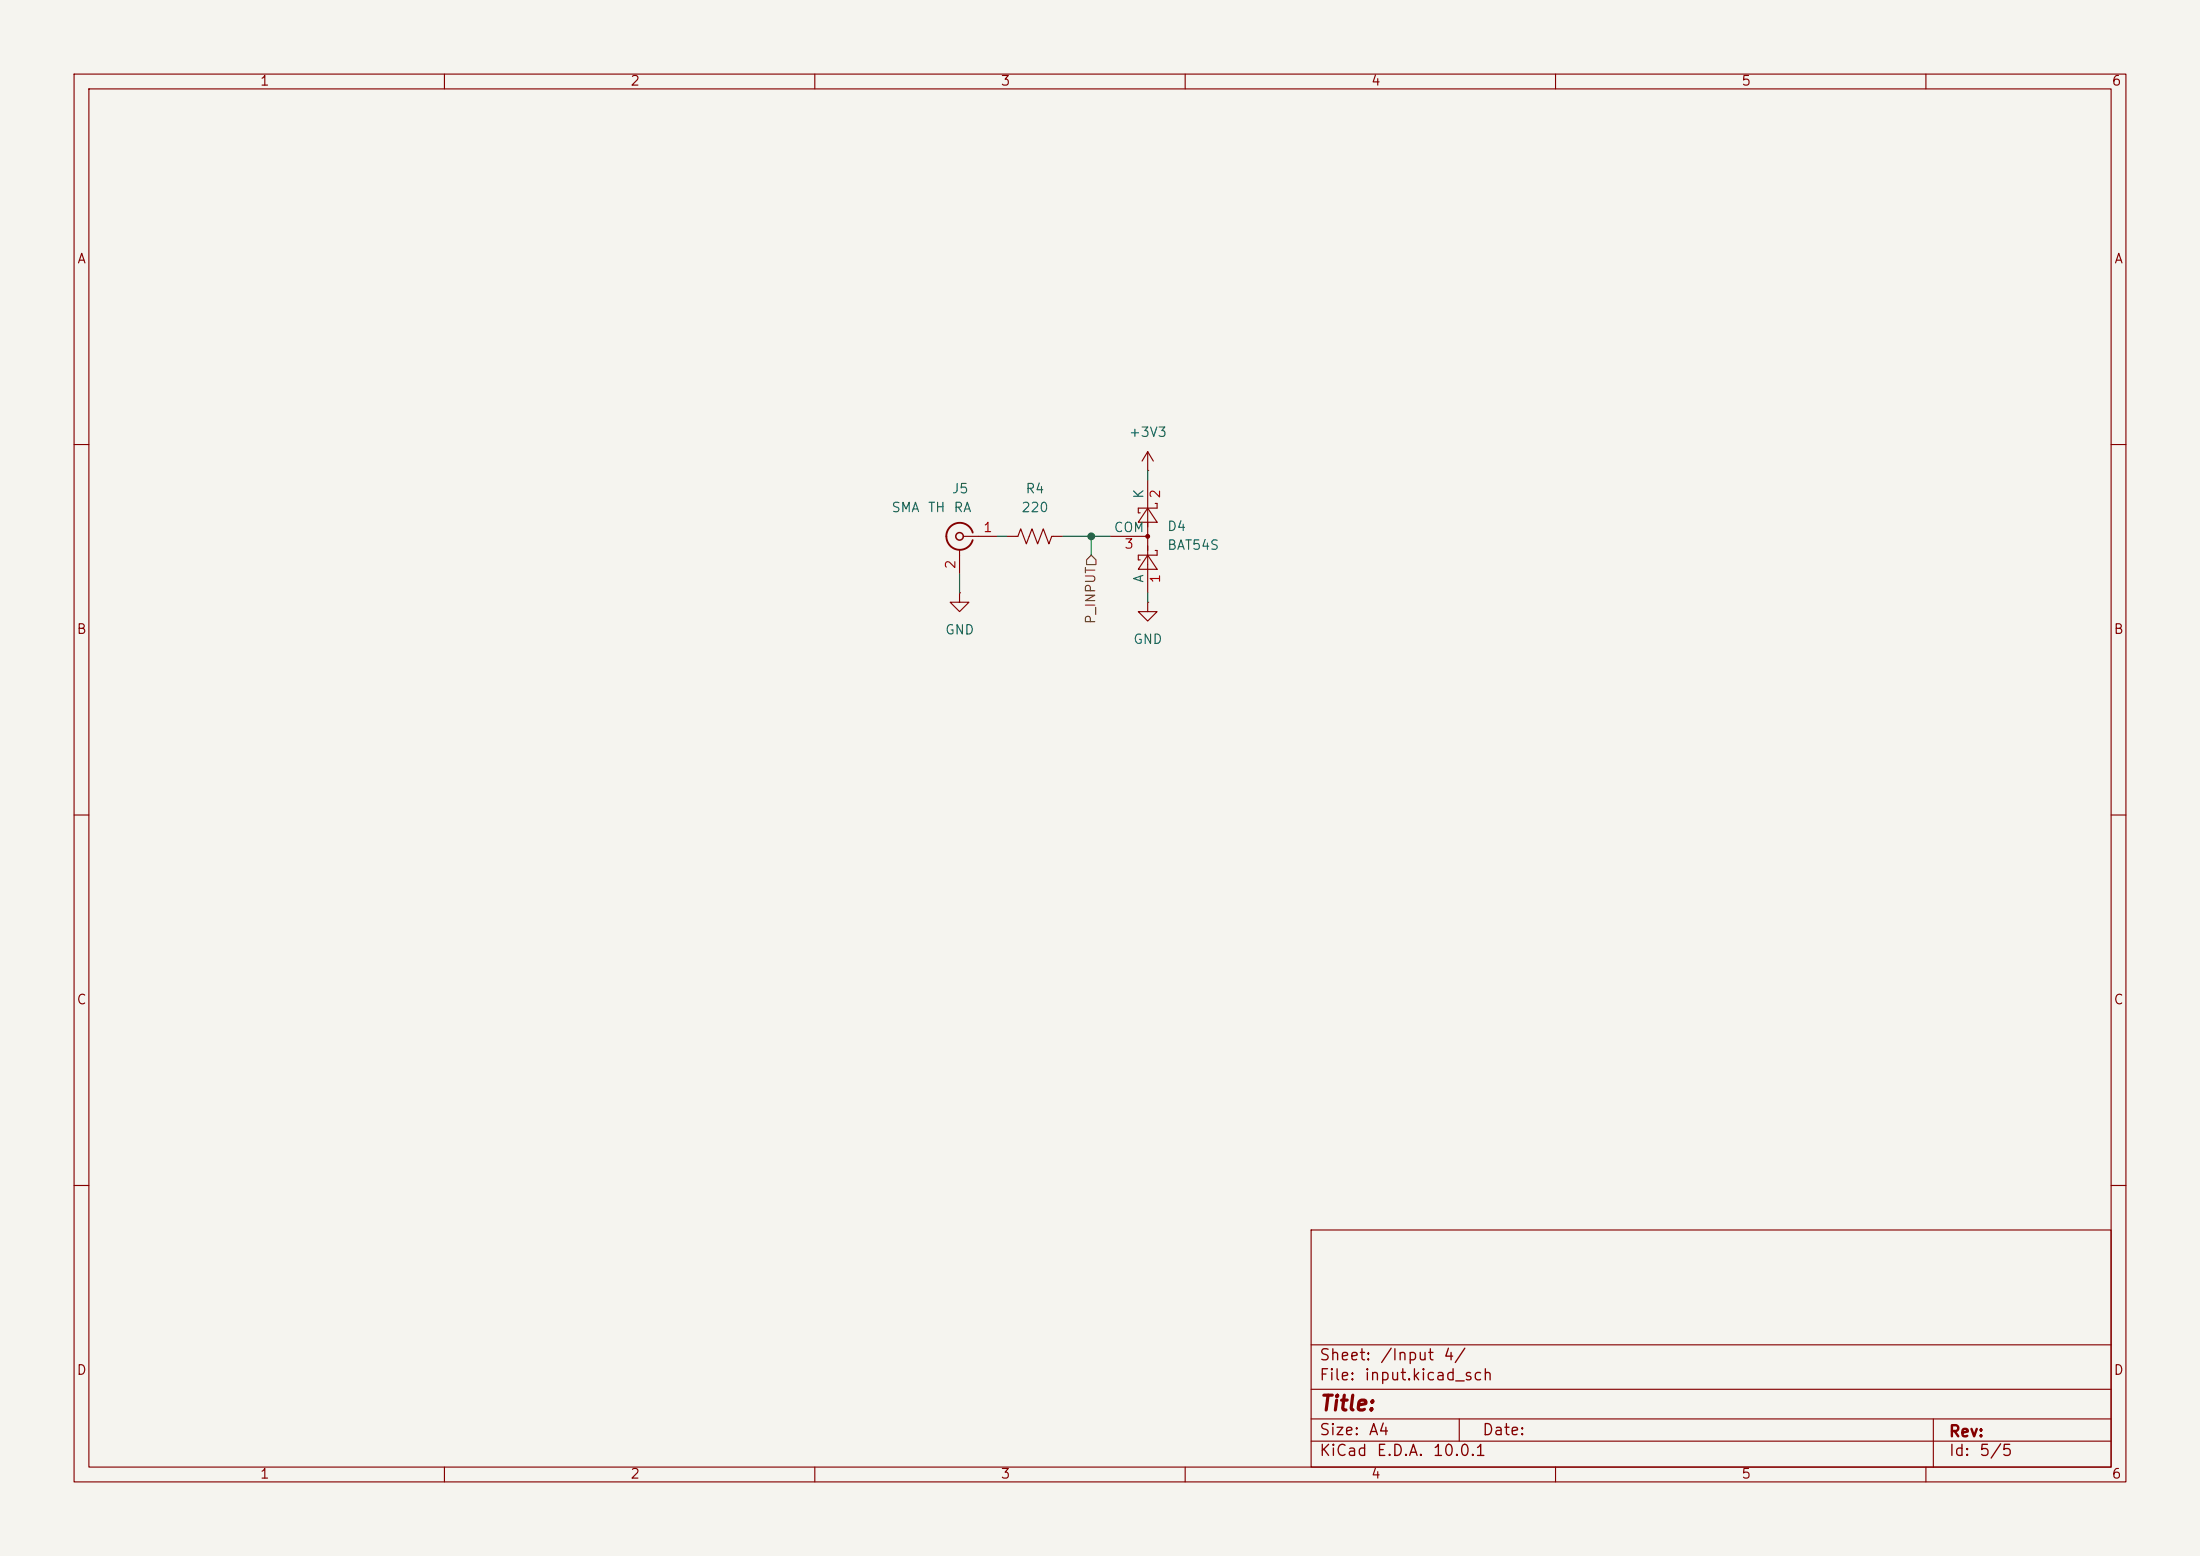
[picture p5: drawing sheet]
<svg xmlns="http://www.w3.org/2000/svg" width="297mm" height="210mm" viewBox="0 0 297 210" stroke-linecap="round" stroke-linejoin="round" font-family="sans-serif">
<path d="M0 0h297v210h-297z" fill="#f5f4ef" stroke="#f5f4ef" stroke-width=".14"/>
<g fill="none" stroke="#840000" stroke-width=".15">
<path d="M10 10h277v190h-277zM12 12h273v186h-273zM60 10v2M110 10v2M160 10v2M210 10v2M260 10v2M10 60h2M129.5 74.2v3.3M130 72.4h4.6M135.9 72.4h1.5l.4-1 .8 2 .7-2 .8 2 .7-2 .8 2 .4-1h1.5M149.9 72.4h5"/>
<path d="M154.9 74.9l1.3 1.9h-2.5zM154.9 68.6l1.3 1.9h-2.5zM154.9 63.5h.1M154.9 61v2.5M154.9 64.8v15.2M154.9 61l-.7 1.2M154.9 61l.8 1.2M156 74.3h.2v.6h-2.5v.7h.2M156 67.9h.2v.7h-2.5v.6h.2M285 60h2M129.5 80v1.3h1.3l-1.3 1.3-1.2-1.3h1.2M129.5 80h.1"/>
<path d="M154.9 81.3v1.3h1.3l-1.3 1.2-1.2-1.2h1.2M154.9 81.3h.1M10 110h2M285 110h2M10 160h2M177 166h108v32h-108zM285 160h2M60 198v2M110 198v2M160 198v2M177 194.5h108M177 191.5h108"/>
<path d="M177 187.5h108M177 181.5h108M197 191.5v3M210 198v2M260 198v2M261 191.5v6.5"/>
</g>
<path d="M127.8 72.4a1.81 1.81 0 0 0 1.5 1.8 1.81 1.81 0 0 0 2-1.3M131.3 71.9a1.82 1.82 0 0 0-2-1.3 1.82 1.82 0 0 0-1.5 1.8" fill="none" stroke="#840000" stroke-width=".25"/>
<circle cx="129.5" cy="72.4" r=".51" fill="none" stroke="#840000" stroke-width=".2"/>
<circle cx="154.9" cy="72.4" r=".25" fill="#840000" stroke="#840000" stroke-width=".15"/>
<path d="M147.3 74.9l.7 .7v.6h-1.3v-.6z" fill="none" stroke="#725600" stroke-width=".15"/>
<path d="M129.5 77.5v2.5M134.6 72.4h1.3M143.5 72.4h6.4M147.3 72.4v2.5M154.9 63.5v1.3M154.9 80v1.3" fill="none" stroke="#009600" stroke-width=".15"/>
<circle cx="147.3" cy="72.4" r=".46" fill="#009600" stroke="#009600" stroke-width=".14"/>
<text font-size="2" fill="#840000" x="178" y="190.9">Title:</text>
<g font-size="1.5" fill="#840000">
<text x="178" y="184">Sheet:</text>
<text x="186.2" y="184">/Input</text>
<text x="194.7" y="184">4/</text>
<text x="178" y="186.7">File:</text>
<text x="184.1" y="186.7">input.kicad_sch</text>
<text x="178" y="196.9">KiCad</text>
<text x="178" y="194.1">Size:</text>
<text x="184.7" y="194.1">A4</text>
<text x="185.7" y="196.9">E.D.A.</text>
<text x="193.3" y="196.9">10.0.1</text>
<text x="200" y="194.1">Date:</text>
<text x="263" y="194.3">Rev:</text>
<text x="263" y="196.9">Id:</text>
<text x="267.1" y="196.9">5/5</text>
</g>
<g font-size="1.3" fill="#840000">
<text x="35" y="11.9">1</text>
<text x="85" y="11.9">2</text>
<text x="135" y="11.9">3</text>
<text x="185" y="11.9">4</text>
<text x="235" y="11.9">5</text>
<text x="285" y="11.9">6</text>
<text x="10.3" y="35.9">A</text>
<text x="285.3" y="35.9">A</text>
<text x="10.3" y="85.9">B</text>
<text x="285.3" y="85.9">B</text>
<text x="10.3" y="135.9">C</text>
<text x="285.3" y="135.9">C</text>
<text x="10.3" y="185.9">D</text>
<text x="285.3" y="185.9">D</text>
<text x="35" y="199.9">1</text>
<text x="85" y="199.9">2</text>
<text x="135" y="199.9">3</text>
<text x="185" y="199.9">4</text>
<text x="235" y="199.9">5</text>
<text x="285" y="199.9">6</text>
</g>
<g font-size="1.3" fill="#006464">
<text x="152.3" y="59.3">+3V3</text>
<text x="120.3" y="69.4">SMA</text>
<text x="125.2" y="69.4">TH</text>
<text x="128.4" y="66.9">J5</text>
<text x="128.6" y="69.4">RA</text>
<text x="137.8" y="69.4">220</text>
<text x="138.4" y="66.9">R4</text>
<text x="154.7" y="67.4" transform="rotate(-90 154.7 67.4)">K</text>
<text x="157.5" y="72">D4</text>
<text x="150.3" y="72.1">COM</text>
<text x="157.5" y="74.5">BAT54S</text>
<text x="154.7" y="78.8" transform="rotate(-90 154.7 78.8)">A</text>
<text x="127.5" y="86">GND</text>
<text x="152.9" y="87.2">GND</text>
</g>
<g font-size="1.3" fill="#a90000">
<text x="156.9" y="67.4" transform="rotate(-90 156.9 67.4)">2</text>
<text x="129.3" y="76.9" transform="rotate(-90 129.3 76.9)">2</text>
<text x="132.6" y="72.1">1</text>
<text x="151.7" y="74.4">3</text>
<text x="156.9" y="78.8" transform="rotate(-90 156.9 78.8)">1</text>
</g>
<text font-size="1.3" fill="#725600" x="148.2" y="84.3" transform="rotate(-90 148.2 84.3)">P_INPUT</text>
</svg>
